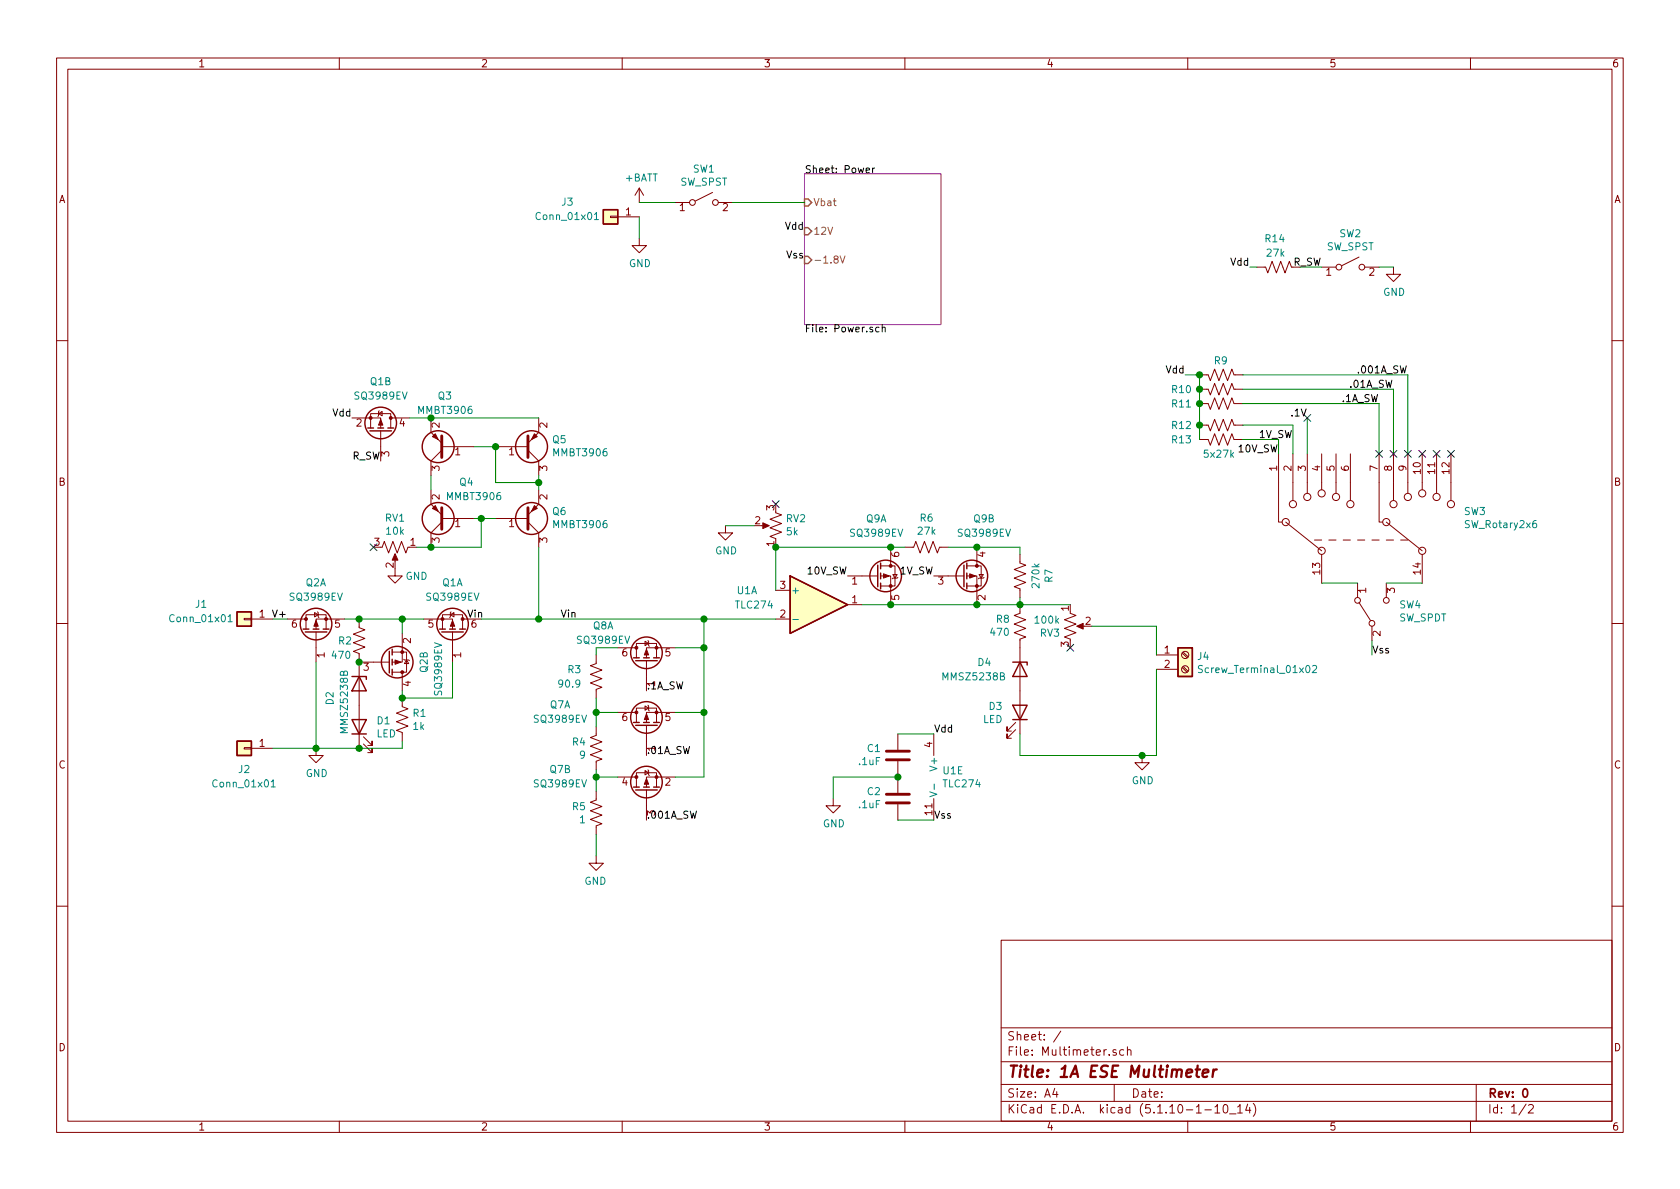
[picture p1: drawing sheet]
EESchema Schematic File Version 4
EELAYER 30 0
EELAYER END
$Descr A4 11693 8268
encoding utf-8
Sheet 1 2
Title "1A ESE Multimeter"
Date ""
Rev "0"
Comp ""
Comment1 ""
Comment2 ""
Comment3 ""
Comment4 ""
$EndDescr
$Comp
L Transistor_BJT:MMBT3906 Q?
U 1 1
P 3100 3100
AR Path="/6143FAF3/61476439" Ref="Q?"  Part="1" 
AR Path="/61476439" Ref="Q3"  Part="1" 
F 0 "Q3" H 3050 2750 50  0000 L CNN
F 1 "MMBT3906" H 2900 2850 50  0000 L CNN
F 2 "Package_TO_SOT_SMD:SOT-23" H 3300 3025 50  0001 L CIN
F 3 "https://www.onsemi.com/pub/Collateral/2N3906-D.PDF" H 3100 3100 50  0001 L CNN
	1    3100 3100
	-1   0    0    1   
$EndComp
$Comp
L Transistor_BJT:MMBT3906 Q?
U 1 1
P 3650 3600
AR Path="/6143FAF3/6147643F" Ref="Q?"  Part="1" 
AR Path="/6147643F" Ref="Q6"  Part="1" 
F 0 "Q6" H 3841 3554 50  0000 L CNN
F 1 "MMBT3906" H 3841 3645 50  0000 L CNN
F 2 "Package_TO_SOT_SMD:SOT-23" H 3850 3525 50  0001 L CIN
F 3 "https://www.onsemi.com/pub/Collateral/2N3906-D.PDF" H 3650 3600 50  0001 L CNN
	1    3650 3600
	1    0    0    1   
$EndComp
$Comp
L Device:R_POT_US RV?
U 1 1
P 2750 3800
AR Path="/6143FAF3/6147644B" Ref="RV?"  Part="1" 
AR Path="/6147644B" Ref="RV1"  Part="1" 
F 0 "RV1" V 2545 3800 50  0000 C CNN
F 1 "10k" V 2636 3800 50  0000 C CNN
F 2 "Potentiometer_THT:Potentiometer_Bourns_3296W_Vertical" H 2750 3800 50  0001 C CNN
F 3 "~" H 2750 3800 50  0001 C CNN
	1    2750 3800
	0    1    1    0   
$EndComp
$Comp
L Connector:Screw_Terminal_01x02 J4
U 1 1
P 8250 4550
F 0 "J4" H 8330 4542 50  0000 L CNN
F 1 "Screw_Terminal_01x02" H 8330 4451 50  0000 L CNN
F 2 "Connector_PinHeader_2.54mm:PinHeader_1x02_P2.54mm_Vertical" H 8250 4550 50  0001 C CNN
F 3 "~" H 8250 4550 50  0001 C CNN
	1    8250 4550
	1    0    0    -1  
$EndComp
Text Label 2450 2900 2    50   ~ 0
Vdd
$Comp
L power:GND #PWR02
U 1 1
P 2750 3950
F 0 "#PWR02" H 2750 3700 50  0001 C CNN
F 1 "GND" H 2900 3900 50  0000 C CNN
F 2 "" H 2750 3950 50  0001 C CNN
F 3 "" H 2750 3950 50  0001 C CNN
	1    2750 3950
	1    0    0    -1  
$EndComp
Wire Wire Line
	8050 4550 8050 4350
$Comp
L power:GND #PWR08
U 1 1
P 7950 5250
F 0 "#PWR08" H 7950 5000 50  0001 C CNN
F 1 "GND" H 7955 5077 50  0000 C CNN
F 2 "" H 7950 5250 50  0001 C CNN
F 3 "" H 7950 5250 50  0001 C CNN
	1    7950 5250
	1    0    0    -1  
$EndComp
Text Label 3250 4300 0    50   ~ 0
Vin
$Comp
L power:GND #PWR01
U 1 1
P 2200 5200
F 0 "#PWR01" H 2200 4950 50  0001 C CNN
F 1 "GND" H 2205 5027 50  0000 C CNN
F 2 "" H 2200 5200 50  0001 C CNN
F 3 "" H 2200 5200 50  0001 C CNN
	1    2200 5200
	1    0    0    -1  
$EndComp
$Comp
L Device:R_US R?
U 1 1
P 4150 4700
AR Path="/6143F9F6/614A0373" Ref="R?"  Part="1" 
AR Path="/614A0373" Ref="R3"  Part="1" 
F 0 "R3" H 4250 4750 50  0000 L CNN
F 1 "90.9" H 4250 4650 50  0000 L CNN
F 2 "Resistor_SMD:R_0603_1608Metric_Pad0.98x0.95mm_HandSolder" V 4190 4690 50  0001 C CNN
F 3 "https://www.susumu.co.jp/common/pdf/n_catalog_partition05_en.pdf" H 4150 4700 50  0001 C CNN
F 4 "RR1220P-101-D" H 4150 4700 50  0001 C CNN "PN"
	1    4150 4700
	-1   0    0    -1  
$EndComp
$Comp
L Device:R_US R?
U 1 1
P 4150 5200
AR Path="/6143F9F6/614A0379" Ref="R?"  Part="1" 
AR Path="/614A0379" Ref="R4"  Part="1" 
F 0 "R4" H 4218 5246 50  0000 L CNN
F 1 "9" H 4218 5155 50  0000 L CNN
F 2 "Resistor_SMD:R_0603_1608Metric_Pad0.98x0.95mm_HandSolder" V 4190 5190 50  0001 C CNN
F 3 "~" H 4150 5200 50  0001 C CNN
F 4 "RT0603DRE0710RL" H 4150 5200 50  0001 C CNN "PN"
	1    4150 5200
	-1   0    0    -1  
$EndComp
$Comp
L Device:R_US R?
U 1 1
P 4150 5650
AR Path="/6143F9F6/614A037F" Ref="R?"  Part="1" 
AR Path="/614A037F" Ref="R5"  Part="1" 
F 0 "R5" H 4218 5696 50  0000 L CNN
F 1 "1" H 4218 5605 50  0000 L CNN
F 2 "Resistor_SMD:R_0603_1608Metric_Pad0.98x0.95mm_HandSolder" V 4190 5640 50  0001 C CNN
F 3 "https://www.yageo.com/upload/media/product/productsearch/datasheet/rchip/PYu-RT_1-to-0.01_RoHS_L_12.pdf" H 4150 5650 50  0001 C CNN
F 4 "RT0603DRE071RL" H 4150 5650 50  0001 C CNN "PN"
	1    4150 5650
	-1   0    0    -1  
$EndComp
$Comp
L power:GND #PWR?
U 1 1
P 4150 5950
AR Path="/6143F9F6/614A0385" Ref="#PWR?"  Part="1" 
AR Path="/614A0385" Ref="#PWR03"  Part="1" 
F 0 "#PWR03" H 4150 5700 50  0001 C CNN
F 1 "GND" H 4155 5777 50  0000 C CNN
F 2 "" H 4150 5950 50  0001 C CNN
F 3 "" H 4150 5950 50  0001 C CNN
	1    4150 5950
	-1   0    0    -1  
$EndComp
Wire Wire Line
	4150 5350 4150 5400
Wire Wire Line
	4150 5800 4150 5950
Wire Wire Line
	4300 4500 4150 4500
Wire Wire Line
	4300 4950 4150 4950
Connection ~ 4150 4950
Wire Wire Line
	4150 4950 4150 5050
Wire Wire Line
	4300 5400 4150 5400
Connection ~ 4150 5400
Wire Wire Line
	4150 5400 4150 5500
Wire Wire Line
	4700 4500 4900 4500
Wire Wire Line
	4900 4500 4900 4950
Wire Wire Line
	4900 5400 4700 5400
Wire Wire Line
	4700 4950 4900 4950
Connection ~ 4900 4950
Wire Wire Line
	4900 4950 4900 5400
$Comp
L Device:R_US R7
U 1 1
P 7100 4000
F 0 "R7" V 6895 4000 50  0000 C CNN
F 1 "270k" V 6986 4000 50  0000 C CNN
F 2 "Resistor_SMD:R_0603_1608Metric_Pad0.98x0.95mm_HandSolder" V 7140 3990 50  0001 C CNN
F 3 "~" H 7100 4000 50  0001 C CNN
	1    7100 4000
	-1   0    0    1   
$EndComp
$Comp
L Device:R_US R6
U 1 1
P 6450 3800
F 0 "R6" V 6245 3800 50  0000 C CNN
F 1 "27k" V 6336 3800 50  0000 C CNN
F 2 "Resistor_SMD:R_0603_1608Metric_Pad0.98x0.95mm_HandSolder" V 6490 3790 50  0001 C CNN
F 3 "~" H 6450 3800 50  0001 C CNN
	1    6450 3800
	0    1    1    0   
$EndComp
Connection ~ 3750 4300
Wire Wire Line
	4900 4300 4900 4500
Connection ~ 4900 4500
Wire Wire Line
	3750 3800 3750 4300
$Sheet
S 5600 1200 950  1050
U 6148AD60
F0 "Power" 50
F1 "Power.sch" 50
F2 "Vbat" I L 5600 1400 50 
F3 "-1.8V" I L 5600 1800 50 
F4 "12V" I L 5600 1600 50 
$EndSheet
Text Label 6500 5100 0    50   ~ 0
Vdd
Text Label 6500 5700 0    50   ~ 0
Vss
NoConn ~ 5400 3500
$Comp
L power:GND #PWR06
U 1 1
P 5050 3650
F 0 "#PWR06" H 5050 3400 50  0001 C CNN
F 1 "GND" H 5055 3477 50  0000 C CNN
F 2 "" H 5050 3650 50  0001 C CNN
F 3 "" H 5050 3650 50  0001 C CNN
	1    5050 3650
	1    0    0    -1  
$EndComp
Wire Wire Line
	5400 3800 5400 4100
$Comp
L Device:R_POT_US RV2
U 1 1
P 5400 3650
F 0 "RV2" H 5332 3604 50  0000 R CNN
F 1 "5k" H 5332 3695 50  0000 R CNN
F 2 "Potentiometer_THT:Potentiometer_Bourns_3296W_Vertical" H 5400 3650 50  0001 C CNN
F 3 "~" H 5400 3650 50  0001 C CNN
	1    5400 3650
	-1   0    0    1   
$EndComp
Connection ~ 5400 3800
$Comp
L Device:R_POT_US RV3
U 1 1
P 7450 4350
F 0 "RV3" H 7382 4304 50  0000 R CNN
F 1 "100k" H 7382 4395 50  0000 R CNN
F 2 "Potentiometer_THT:Potentiometer_Bourns_3296W_Vertical" H 7450 4350 50  0001 C CNN
F 3 "~" H 7450 4350 50  0001 C CNN
	1    7450 4350
	1    0    0    -1  
$EndComp
NoConn ~ 7450 4500
Text Label 2650 3200 2    50   ~ 0
R_SW
Text Label 4500 4800 0    50   ~ 0
.1A_SW
Text Label 4500 5250 0    50   ~ 0
.01A_SW
Text Label 4500 5700 0    50   ~ 0
.001A_SW
Text Label 5900 4000 2    50   ~ 0
10V_SW
Text Label 6500 4000 2    50   ~ 0
1V_SW
$Comp
L Transistor_BJT:MMBT3906 Q?
U 1 1
P 3650 3100
AR Path="/6143FAF3/614EB99B" Ref="Q?"  Part="1" 
AR Path="/614EB99B" Ref="Q5"  Part="1" 
F 0 "Q5" H 3841 3054 50  0000 L CNN
F 1 "MMBT3906" H 3841 3145 50  0000 L CNN
F 2 "Package_TO_SOT_SMD:SOT-23" H 3850 3025 50  0001 L CIN
F 3 "https://www.onsemi.com/pub/Collateral/2N3906-D.PDF" H 3650 3100 50  0001 L CNN
	1    3650 3100
	1    0    0    1   
$EndComp
Wire Wire Line
	3300 3100 3450 3100
Connection ~ 3450 3100
NoConn ~ 2600 3800
Wire Wire Line
	2850 2900 3000 2900
Connection ~ 3000 2900
Wire Wire Line
	3750 3300 3750 3350
Wire Wire Line
	3750 3350 3450 3350
Wire Wire Line
	3450 3350 3450 3100
Connection ~ 3750 3350
Wire Wire Line
	3750 3350 3750 3400
Wire Wire Line
	3000 2900 3750 2900
$Comp
L Switch:SW_Rotary2x6 SW3
U 1 1
P 9500 3650
F 0 "SW3" V 9596 2962 50  0000 R CNN
F 1 "SW_Rotary2x6" V 9505 2962 50  0000 R CNN
F 2 "Connector_PinHeader_2.54mm:PinHeader_1x05_P2.54mm_Vertical" H 9400 4250 50  0001 C CNN
F 3 "http://cdn-reichelt.de/documents/datenblatt/C200/DS-Serie%23LOR.pdf" H 9400 4250 50  0001 C CNN
	1    9500 3650
	0    -1   -1   0   
$EndComp
Wire Wire Line
	7100 3800 7100 3850
Wire Wire Line
	7100 4150 7100 4200
Connection ~ 7100 4200
Wire Wire Line
	7100 4200 7450 4200
Wire Wire Line
	8050 4650 8050 5250
Text Label 9550 4550 0    50   ~ 0
Vss
Text Label 5600 1800 2    50   ~ 0
Vss
Text Label 5600 1600 2    50   ~ 0
Vdd
Wire Wire Line
	4450 1400 4700 1400
Wire Wire Line
	4450 1500 4450 1650
$Comp
L power:GND #PWR05
U 1 1
P 4450 1650
F 0 "#PWR05" H 4450 1400 50  0001 C CNN
F 1 "GND" H 4455 1477 50  0000 C CNN
F 2 "" H 4450 1650 50  0001 C CNN
F 3 "" H 4450 1650 50  0001 C CNN
	1    4450 1650
	1    0    0    -1  
$EndComp
Text Label 8900 3150 2    50   ~ 0
10V_SW
Text Label 9000 3050 2    50   ~ 0
1V_SW
Text Label 9600 2800 2    50   ~ 0
.1A_SW
Text Label 9700 2700 2    50   ~ 0
.01A_SW
Text Label 9800 2600 2    50   ~ 0
.001A_SW
$Comp
L Device:R_US R13
U 1 1
P 8500 3050
F 0 "R13" V 8500 3250 50  0000 L CNN
F 1 "5x27k" V 8600 2950 50  0000 L CNN
F 2 "Resistor_SMD:R_0603_1608Metric_Pad0.98x0.95mm_HandSolder" V 8540 3040 50  0001 C CNN
F 3 "~" H 8500 3050 50  0001 C CNN
	1    8500 3050
	0    -1   1    0   
$EndComp
Wire Wire Line
	8900 3150 8900 3050
Wire Wire Line
	8900 3050 8650 3050
Wire Wire Line
	9000 2950 8650 2950
$Comp
L Device:R_US R12
U 1 1
P 8500 2950
F 0 "R12" V 8500 3150 50  0000 L CNN
F 1 "27k" H 8568 2905 50  0001 L CNN
F 2 "Resistor_SMD:R_0603_1608Metric_Pad0.98x0.95mm_HandSolder" V 8540 2940 50  0001 C CNN
F 3 "~" H 8500 2950 50  0001 C CNN
	1    8500 2950
	0    -1   1    0   
$EndComp
NoConn ~ 10100 3150
$Comp
L Device:R_US R11
U 1 1
P 8500 2800
F 0 "R11" V 8500 3000 50  0000 L CNN
F 1 "27k" H 8568 2755 50  0001 L CNN
F 2 "Resistor_SMD:R_0603_1608Metric_Pad0.98x0.95mm_HandSolder" V 8540 2790 50  0001 C CNN
F 3 "~" H 8500 2800 50  0001 C CNN
	1    8500 2800
	0    -1   1    0   
$EndComp
$Comp
L Device:R_US R10
U 1 1
P 8500 2700
F 0 "R10" V 8500 2900 50  0000 L CNN
F 1 "27k" H 8568 2655 50  0001 L CNN
F 2 "Resistor_SMD:R_0603_1608Metric_Pad0.98x0.95mm_HandSolder" V 8540 2690 50  0001 C CNN
F 3 "~" H 8500 2700 50  0001 C CNN
	1    8500 2700
	0    -1   1    0   
$EndComp
$Comp
L Device:R_US R9
U 1 1
P 8500 2600
F 0 "R9" V 8400 2550 50  0000 L CNN
F 1 "27k" H 8568 2555 50  0001 L CNN
F 2 "Resistor_SMD:R_0603_1608Metric_Pad0.98x0.95mm_HandSolder" V 8540 2590 50  0001 C CNN
F 3 "~" H 8500 2600 50  0001 C CNN
	1    8500 2600
	0    -1   1    0   
$EndComp
Connection ~ 8350 2950
Wire Wire Line
	8350 2950 8350 3050
Text Label 8250 2600 2    50   ~ 0
Vdd
Wire Wire Line
	8250 2600 8350 2600
$Comp
L Switch:SW_SPST SW2
U 1 1
P 9400 1850
F 0 "SW2" H 9400 2085 50  0000 C CNN
F 1 "SW_SPST" H 9400 1994 50  0000 C CNN
F 2 "Connector_PinHeader_2.54mm:PinHeader_1x02_P2.54mm_Vertical" H 9400 1850 50  0001 C CNN
F 3 "~" H 9400 1850 50  0001 C CNN
	1    9400 1850
	1    0    0    -1  
$EndComp
Text Label 9200 1850 2    50   ~ 0
R_SW
Wire Wire Line
	9050 1850 9200 1850
$Comp
L Device:R_US R14
U 1 1
P 8900 1850
F 0 "R14" V 8700 1800 50  0000 L CNN
F 1 "27k" V 8800 1800 50  0000 L CNN
F 2 "Resistor_SMD:R_0603_1608Metric_Pad0.98x0.95mm_HandSolder" V 8940 1840 50  0001 C CNN
F 3 "~" H 8900 1850 50  0001 C CNN
	1    8900 1850
	0    -1   1    0   
$EndComp
$Comp
L power:GND #PWR09
U 1 1
P 9700 1850
F 0 "#PWR09" H 9700 1600 50  0001 C CNN
F 1 "GND" H 9705 1677 50  0000 C CNN
F 2 "" H 9700 1850 50  0001 C CNN
F 3 "" H 9700 1850 50  0001 C CNN
	1    9700 1850
	1    0    0    -1  
$EndComp
Wire Wire Line
	9600 1850 9700 1850
Text Label 8700 1850 2    50   ~ 0
Vdd
Wire Wire Line
	8700 1850 8750 1850
$Comp
L Switch:SW_SPST SW1
U 1 1
P 4900 1400
F 0 "SW1" H 4900 1635 50  0000 C CNN
F 1 "SW_SPST" H 4900 1544 50  0000 C CNN
F 2 "Connector_PinHeader_2.54mm:PinHeader_1x02_P2.54mm_Vertical" H 4900 1400 50  0001 C CNN
F 3 "~" H 4900 1400 50  0001 C CNN
	1    4900 1400
	1    0    0    -1  
$EndComp
Wire Wire Line
	5100 1400 5600 1400
$Comp
L Connector_Generic:Conn_01x01 J1
U 1 1
P 1700 4300
F 0 "J1" H 2000 4200 50  0000 C CNN
F 1 "Conn_01x01" H 2000 4300 50  0000 C CNN
F 2 "MountingHole:MountingHole_5.3mm_M5_Pad_Via" H 1700 4300 50  0001 C CNN
F 3 "~" H 1700 4300 50  0001 C CNN
	1    1700 4300
	-1   0    0    1   
$EndComp
$Comp
L Connector_Generic:Conn_01x01 J2
U 1 1
P 1700 5200
F 0 "J2" H 1700 5350 50  0000 C CNN
F 1 "Conn_01x01" H 1700 5450 50  0000 C CNN
F 2 "MountingHole:MountingHole_5.3mm_M5_Pad_Via" H 1700 5200 50  0001 C CNN
F 3 "~" H 1700 5200 50  0001 C CNN
	1    1700 5200
	-1   0    0    1   
$EndComp
$Comp
L Device:D_Zener D4
U 1 1
P 7100 4650
F 0 "D4" V 7050 4350 50  0000 L CNN
F 1 "MMSZ5238B" V 7150 4100 50  0000 L CNN
F 2 "Diode_SMD:D_SOD-123" H 7100 4650 50  0001 C CNN
F 3 "https://www.diodes.com/assets/Datasheets/ds18010.pdf" H 7100 4650 50  0001 C CNN
	1    7100 4650
	0    1    1    0   
$EndComp
$Comp
L Device:LED D3
U 1 1
P 7100 4950
F 0 "D3" V 7139 4832 50  0000 R CNN
F 1 "LED" V 7048 4832 50  0000 R CNN
F 2 "LED_THT:LED_D3.0mm" H 7100 4950 50  0001 C CNN
F 3 "~" H 7100 4950 50  0001 C CNN
	1    7100 4950
	0    1    -1   0   
$EndComp
$Comp
L Device:R_US R8
U 1 1
P 7100 4350
F 0 "R8" H 7033 4304 50  0000 R CNN
F 1 "470" H 7033 4395 50  0000 R CNN
F 2 "Resistor_SMD:R_0603_1608Metric_Pad0.98x0.95mm_HandSolder" V 7140 4340 50  0001 C CNN
F 3 "~" H 7100 4350 50  0001 C CNN
	1    7100 4350
	1    0    0    1   
$EndComp
Connection ~ 7950 5250
Wire Wire Line
	7950 5250 8050 5250
Wire Wire Line
	4150 4850 4150 4950
Wire Wire Line
	4150 4500 4150 4550
$Comp
L Transistor_BJT:MMBT3906 Q?
U 1 1
P 3100 3600
AR Path="/6143FAF3/6157E21C" Ref="Q?"  Part="1" 
AR Path="/6157E21C" Ref="Q4"  Part="1" 
F 0 "Q4" H 2900 3350 50  0000 L CNN
F 1 "MMBT3906" H 2700 3450 50  0000 L CNN
F 2 "Package_TO_SOT_SMD:SOT-23" H 3300 3525 50  0001 L CIN
F 3 "https://www.onsemi.com/pub/Collateral/2N3906-D.PDF" H 3100 3600 50  0001 L CNN
	1    3100 3600
	-1   0    0    1   
$EndComp
Wire Wire Line
	3300 3600 3350 3600
Wire Wire Line
	2900 3800 3000 3800
Wire Wire Line
	3000 3300 3000 3400
Wire Wire Line
	3000 3800 3350 3800
Wire Wire Line
	3350 3800 3350 3600
Connection ~ 3000 3800
Connection ~ 3350 3600
Wire Wire Line
	3350 3600 3450 3600
$Comp
L Device:C C1
U 1 1
P 6250 5250
F 0 "C1" H 6135 5204 50  0000 R CNN
F 1 ".1uF" H 6135 5295 50  0000 R CNN
F 2 "Capacitor_SMD:C_0603_1608Metric_Pad1.08x0.95mm_HandSolder" H 6288 5100 50  0001 C CNN
F 3 "~" H 6250 5250 50  0001 C CNN
	1    6250 5250
	1    0    0    1   
$EndComp
$Comp
L Device:C C2
U 1 1
P 6250 5550
F 0 "C2" H 6135 5504 50  0000 R CNN
F 1 ".1uF" H 6135 5595 50  0000 R CNN
F 2 "Capacitor_SMD:C_0603_1608Metric_Pad1.08x0.95mm_HandSolder" H 6288 5400 50  0001 C CNN
F 3 "~" H 6250 5550 50  0001 C CNN
	1    6250 5550
	1    0    0    1   
$EndComp
$Comp
L power:GND #PWR07
U 1 1
P 5800 5550
F 0 "#PWR07" H 5800 5300 50  0001 C CNN
F 1 "GND" H 5805 5377 50  0000 C CNN
F 2 "" H 5800 5550 50  0001 C CNN
F 3 "" H 5800 5550 50  0001 C CNN
	1    5800 5550
	1    0    0    -1  
$EndComp
Wire Wire Line
	5800 5550 5800 5400
Wire Wire Line
	5800 5400 6250 5400
Connection ~ 6250 5400
Wire Wire Line
	6250 5700 6500 5700
Wire Wire Line
	6250 5100 6500 5100
$Comp
L Device:Q_DUAL_PMOS_G1S2G2D2S1D1 Q9
U 2 1
P 6700 4000
F 0 "Q9" H 6850 4400 50  0000 C CNN
F 1 "SQ3989EV" H 6850 4300 50  0000 C CNN
F 2 "Package_TO_SOT_SMD:TSOT-23-6_HandSoldering" H 6750 4000 50  0001 C CNN
F 3 "https://www.vishay.com/docs/75059/sq3989ev.pdf" H 6750 4000 50  0001 C CNN
	2    6700 4000
	1    0    0    -1  
$EndComp
Wire Wire Line
	6600 3800 6800 3800
Wire Wire Line
	5400 3800 6200 3800
Wire Wire Line
	6000 4200 6200 4200
Connection ~ 6200 4200
Wire Wire Line
	6200 4200 6800 4200
Connection ~ 6200 3800
Wire Wire Line
	6200 3800 6300 3800
$Comp
L Device:Q_DUAL_PMOS_G1S2G2D2S1D1 Q9
U 1 1
P 6100 4000
F 0 "Q9" H 6100 4400 50  0000 C CNN
F 1 "SQ3989EV" H 6100 4300 50  0000 C CNN
F 2 "Package_TO_SOT_SMD:TSOT-23-6_HandSoldering" H 6150 4000 50  0001 C CNN
F 3 "https://www.vishay.com/docs/75059/sq3989ev.pdf" H 6150 4000 50  0001 C CNN
	1    6100 4000
	1    0    0    -1  
$EndComp
Connection ~ 6800 4200
Connection ~ 6800 3800
Wire Wire Line
	6800 3800 7100 3800
$Comp
L Device:Q_DUAL_PMOS_G1S2G2D2S1D1 Q7
U 1 1
P 4500 5050
F 0 "Q7" V 4650 5650 50  0000 C CNN
F 1 "SQ3989EV" V 4550 5650 50  0000 C CNN
F 2 "Package_TO_SOT_SMD:TSOT-23-6_HandSoldering" H 4550 5050 50  0001 C CNN
F 3 "https://www.vishay.com/docs/75059/sq3989ev.pdf" H 4550 5050 50  0001 C CNN
	1    4500 5050
	0    -1   -1   0   
$EndComp
$Comp
L Device:Q_DUAL_PMOS_G1S2G2D2S1D1 Q7
U 2 1
P 4500 5500
F 0 "Q7" V 4650 6100 50  0000 C CNN
F 1 "SQ3989EV" V 4550 6100 50  0000 C CNN
F 2 "Package_TO_SOT_SMD:TSOT-23-6_HandSoldering" H 4550 5500 50  0001 C CNN
F 3 "https://www.vishay.com/docs/75059/sq3989ev.pdf" H 4550 5500 50  0001 C CNN
	2    4500 5500
	0    -1   -1   0   
$EndComp
$Comp
L Device:Q_DUAL_PMOS_G1S2G2D2S1D1 Q8
U 1 1
P 4500 4600
F 0 "Q8" V 4750 4900 50  0000 C CNN
F 1 "SQ3989EV" V 4650 4900 50  0000 C CNN
F 2 "Package_TO_SOT_SMD:TSOT-23-6_HandSoldering" H 4550 4600 50  0001 C CNN
F 3 "https://www.vishay.com/docs/75059/sq3989ev.pdf" H 4550 4600 50  0001 C CNN
	1    4500 4600
	0    -1   -1   0   
$EndComp
$Comp
L Device:Q_DUAL_PMOS_G1S2G2D2S1D1 Q1
U 2 1
P 2650 3000
F 0 "Q1" V 3000 3000 50  0000 C CNN
F 1 "SQ3989EV" V 2900 3000 50  0000 C CNN
F 2 "Package_TO_SOT_SMD:TSOT-23-6_HandSoldering" H 2700 3000 50  0001 C CNN
F 3 "https://www.vishay.com/docs/75059/sq3989ev.pdf" H 2700 3000 50  0001 C CNN
	2    2650 3000
	0    1    -1   0   
$EndComp
$Comp
L Connector_Generic:Conn_01x01 J3
U 1 1
P 4250 1500
F 0 "J3" H 4550 1400 50  0000 C CNN
F 1 "Conn_01x01" H 4550 1500 50  0000 C CNN
F 2 "Connector_PinHeader_1.27mm:PinHeader_1x01_P1.27mm_Vertical" H 4250 1500 50  0001 C CNN
F 3 "~" H 4250 1500 50  0001 C CNN
	1    4250 1500
	-1   0    0    1   
$EndComp
$Comp
L power:+BATT #PWR04
U 1 1
P 4450 1400
F 0 "#PWR04" H 4450 1250 50  0001 C CNN
F 1 "+BATT" H 4465 1573 50  0000 C CNN
F 2 "" H 4450 1400 50  0001 C CNN
F 3 "" H 4450 1400 50  0001 C CNN
	1    4450 1400
	1    0    0    -1  
$EndComp
$Comp
L Device:Q_DUAL_PMOS_G1S2G2D2S1D1 Q2
U 1 1
P 2200 4400
F 0 "Q2" V 2550 4400 50  0000 C CNN
F 1 "SQ3989EV" V 2450 4400 50  0000 C CNN
F 2 "Package_TO_SOT_SMD:TSOT-23-6_HandSoldering" H 2250 4400 50  0001 C CNN
F 3 "https://www.vishay.com/docs/75059/sq3989ev.pdf" H 2250 4400 50  0001 C CNN
	1    2200 4400
	0    -1   -1   0   
$EndComp
$Comp
L Device:Q_DUAL_PMOS_G1S2G2D2S1D1 Q1
U 1 1
P 3150 4400
F 0 "Q1" V 3500 4400 50  0000 C CNN
F 1 "SQ3989EV" V 3400 4400 50  0000 C CNN
F 2 "Package_TO_SOT_SMD:TSOT-23-6_HandSoldering" H 3200 4400 50  0001 C CNN
F 3 "https://www.vishay.com/docs/75059/sq3989ev.pdf" H 3200 4400 50  0001 C CNN
	1    3150 4400
	0    1    -1   0   
$EndComp
$Comp
L Device:Q_DUAL_PMOS_G1S2G2D2S1D1 Q2
U 2 1
P 2700 4600
F 0 "Q2" V 2950 4600 50  0000 C CNN
F 1 "SQ3989EV" V 3050 4650 50  0000 C CNN
F 2 "Package_TO_SOT_SMD:TSOT-23-6_HandSoldering" H 2750 4600 50  0001 C CNN
F 3 "https://www.vishay.com/docs/75059/sq3989ev.pdf" H 2750 4600 50  0001 C CNN
	2    2700 4600
	1    0    0    1   
$EndComp
$Comp
L Device:D_Zener D2
U 1 1
P 2500 4750
F 0 "D2" H 2550 4550 50  0000 L CNN
F 1 "MMSZ5238B" H 2400 4650 50  0000 L CNN
F 2 "Diode_SMD:D_SOD-123" H 2500 4750 50  0001 C CNN
F 3 "https://www.diodes.com/assets/Datasheets/ds18010.pdf" H 2500 4750 50  0001 C CNN
	1    2500 4750
	0    1    1    0   
$EndComp
$Comp
L Device:LED D1
U 1 1
P 2500 5050
F 0 "D1" V 2539 4932 50  0000 R CNN
F 1 "LED" V 2448 4932 50  0000 R CNN
F 2 "LED_THT:LED_D3.0mm" H 2500 5050 50  0001 C CNN
F 3 "~" H 2500 5050 50  0001 C CNN
	1    2500 5050
	0    -1   -1   0   
$EndComp
$Comp
L Device:R_US R1
U 1 1
P 2800 5000
F 0 "R1" H 2868 5046 50  0000 L CNN
F 1 "1k" H 2868 4955 50  0000 L CNN
F 2 "Resistor_SMD:R_0603_1608Metric_Pad0.98x0.95mm_HandSolder" V 2840 4990 50  0001 C CNN
F 3 "~" H 2800 5000 50  0001 C CNN
	1    2800 5000
	1    0    0    -1  
$EndComp
$Comp
L Device:R_US R2
U 1 1
P 2500 4450
F 0 "R2" H 2350 4450 50  0000 L CNN
F 1 "470" H 2300 4350 50  0000 L CNN
F 2 "Resistor_SMD:R_0603_1608Metric_Pad0.98x0.95mm_HandSolder" V 2540 4440 50  0001 C CNN
F 3 "~" H 2500 4450 50  0001 C CNN
	1    2500 4450
	1    0    0    -1  
$EndComp
Wire Wire Line
	2200 5200 2200 4600
Wire Wire Line
	2800 4800 2800 4850
Wire Wire Line
	2800 5150 2800 5200
Wire Wire Line
	2800 5200 2500 5200
Wire Wire Line
	2800 4300 2800 4400
Connection ~ 2200 5200
Wire Wire Line
	1900 5200 2200 5200
Wire Wire Line
	3750 4300 4900 4300
Wire Wire Line
	4900 4300 5400 4300
Connection ~ 4900 4300
Wire Wire Line
	5250 3650 5050 3650
Wire Wire Line
	9000 2950 9000 3150
Wire Wire Line
	8650 2600 9800 2600
Wire Wire Line
	9600 2800 9600 3150
Wire Wire Line
	8650 2800 9600 2800
Wire Wire Line
	9700 2700 9700 3150
Wire Wire Line
	8650 2700 9700 2700
Wire Wire Line
	9800 3150 9800 2600
Text Label 9100 2900 2    50   ~ 0
.1V
Wire Wire Line
	9100 2900 9100 3150
NoConn ~ 9100 2900
NoConn ~ 9600 3150
NoConn ~ 9700 3150
NoConn ~ 9800 3150
NoConn ~ 9900 3150
NoConn ~ 10000 3150
Connection ~ 2500 4600
Connection ~ 2500 5200
Wire Wire Line
	2500 5200 2200 5200
Wire Wire Line
	2800 4300 2950 4300
Wire Wire Line
	3350 4300 3750 4300
Wire Wire Line
	3150 4600 3150 4850
Wire Wire Line
	3150 4850 2800 4850
Connection ~ 2800 4850
Wire Wire Line
	2400 4300 2500 4300
Connection ~ 2800 4300
Connection ~ 2500 4300
Wire Wire Line
	2500 4300 2800 4300
Text Label 3900 4300 0    50   ~ 0
Vin
Text Label 2000 4300 2    50   ~ 0
V+
Wire Wire Line
	1900 4300 2000 4300
Wire Wire Line
	8350 2600 8350 2700
Connection ~ 8350 2600
Connection ~ 8350 2700
Wire Wire Line
	8350 2700 8350 2800
Connection ~ 8350 2800
Wire Wire Line
	8350 2800 8350 2950
$Comp
L Switch:SW_SPDT SW4
U 1 1
P 9550 4250
F 0 "SW4" V 9596 4062 50  0000 R CNN
F 1 "SW_SPDT" V 9505 4062 50  0000 R CNN
F 2 "" H 9550 4250 50  0001 C CNN
F 3 "~" H 9550 4250 50  0001 C CNN
	1    9550 4250
	0    -1   -1   0   
$EndComp
Wire Wire Line
	9550 4450 9550 4550
Wire Wire Line
	9200 4050 9450 4050
Wire Wire Line
	9650 4050 9900 4050
Wire Wire Line
	7600 4350 8050 4350
Wire Wire Line
	6800 4200 7100 4200
Wire Wire Line
	7100 5250 7100 5100
Wire Wire Line
	7100 5250 7950 5250
$Comp
L Amplifier_Operational:TLC274 U1
U 1 1
P 5700 4200
F 0 "U1" H 5200 4300 50  0000 C CNN
F 1 "TLC274" H 5250 4200 50  0000 C CNN
F 2 "Package_SO:SOIC-14_3.9x8.7mm_P1.27mm" H 5650 4300 50  0001 C CNN
F 3 "https://www.ti.com/lit/ds/slos351e/slos351e.pdf" H 5750 4400 50  0001 C CNN
	1    5700 4200
	1    0    0    -1  
$EndComp
$Comp
L Amplifier_Operational:TLC274 U1
U 5 1
P 6600 5400
F 0 "U1" H 6558 5446 50  0000 L CNN
F 1 "TLC274" H 6558 5355 50  0000 L CNN
F 2 "Package_SO:SOIC-14_3.9x8.7mm_P1.27mm" H 6550 5500 50  0001 C CNN
F 3 "https://www.ti.com/lit/ds/slos351e/slos351e.pdf" H 6650 5600 50  0001 C CNN
	5    6600 5400
	1    0    0    -1  
$EndComp
$EndSCHEMATC
